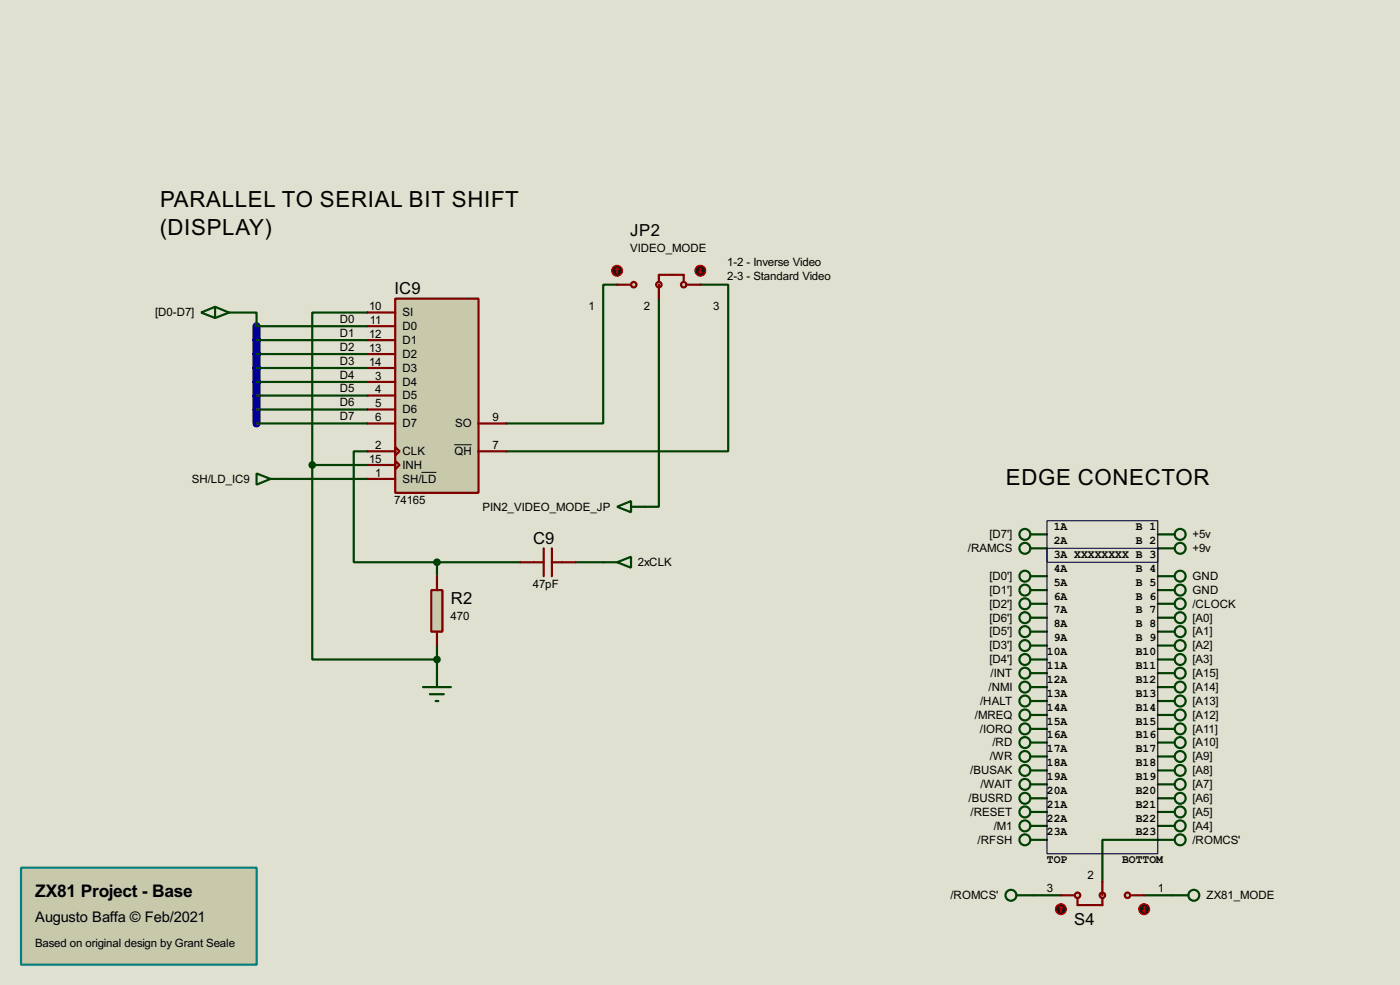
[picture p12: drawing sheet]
<svg xmlns="http://www.w3.org/2000/svg" width="256mm" height="180mm" viewBox="0 0 256 180" stroke-linecap="round" stroke-linejoin="round" font-family="sans-serif">
<path d="M0 0h256.5v180.3h-256.5z" fill="#e0e0d0"/>
<path d="M47 59.7v17.8" fill="none" stroke="#0000c0" stroke-width="1.5"/>
<g fill="none" stroke="#004000" stroke-width=".4">
<path d="M42 57.2h5v2.5h20.4M67.4 57.2h-10.2v27.9M113.1 52.1h-2.6v25.4h-17.7M120.7 54.7v38.1h-2.5M128.3 52.1h5.1v30.5h-40.6M47 77.5h20.4M47 62.3h20.4M47 64.8h20.4M47 67.4h20.4M47 69.9h20.4M47 72.4h20.4M47 75h20.4"/>
<path d="M52.1 87.7h15.3M57.2 85.1v35.6h22.9M57.2 85.1h10.2M67.4 82.6h-2.6v20.3h15.3M80.1 102.9v2.6M80.1 118.2v5M80.1 102.9h15.2M105.5 102.9h5M212.1 153.7h-10.1v7.6M189.3 163.9h5.1M209.6 163.9h5.1"/>
</g>
<path d="M72.4 54.7h15.3v35.5h-15.3z" fill="#c8c8aa" stroke="#800000" stroke-width=".4"/>
<g fill="none" stroke="#800000" stroke-width=".4">
<path d="M67.4 57.2h5M67.4 59.7h5M120.7 51.6v-1.3h4.6v1.3M67.4 62.3h5M67.4 64.8h5M67.4 67.4h5M67.4 69.9h5M67.4 72.4h5M67.4 75h5M67.4 77.5h5M87.7 77.5h5.1M67.4 82.6h5"/>
<path d="M67.4 85.1h5M67.4 87.7h5M72.4 81.8l.8 .8-.8 .8zM72.4 84.4l.8 .7-.8 .8zM87.7 82.6h5.1"/>
</g>
<path d="M77.2 86.5h2.8M83.2 81.4h3.2" fill="none" stroke="#000" stroke-width=".18"/>
<g fill="#c8c8aa" stroke="#800000" stroke-width=".4">
<circle cx="116.1" cy="52.1" r=".5"/>
<circle cx="125.2" cy="52.1" r=".5"/>
<circle cx="120.7" cy="52.1" r=".5"/>
</g>
<path d="M113.1 52.1h2.5M120.7 52.1v2.6M125.8 52.1h2.5" fill="none" stroke="#800000" stroke-width=".4"/>
<circle cx="113" cy="49.6" r="1" fill="#400000" stroke="#f00" stroke-width=".2"/>
<path d="M113.1 49.1l-.3 .2M113.1 49.1l.2 .2M113.1 49.1v1" fill="none" stroke="#f00" stroke-width=".2"/>
<circle cx="128.3" cy="49.6" r="1" fill="#400000" stroke="#f00" stroke-width=".2"/>
<path d="M128.1 49.8l.2 .3M128.3 49.1v1M128.6 49.8l-.3 .3" fill="none" stroke="#f00" stroke-width=".2"/>
<path d="M95.3 102.9h4.3M99.6 100.4v5.1M101.1 100.4v5.1M101.1 102.9h4.4" fill="none" stroke="#800000" stroke-width=".4"/>
<path d="M79 108h2.1v7.6h-2.1z" fill="#c8c8aa" stroke="#800000" stroke-width=".4"/>
<path d="M80.1 105.5v2.5M80.1 115.6v2.6" fill="none" stroke="#800000" stroke-width=".4"/>
<path d="M36.9 57.2l2.5-1v2zM39.4 56.2l2.6 1-2.6 1M110.5 102.9h2.6M113.1 102.9l2.5-1v2zM77.5 125.8h5.1M78.8 127.1h2.5M79.8 128.3h.5M80.1 123.2v2.6" fill="none" stroke="#004000" stroke-width=".4"/>
<g fill="#004000" stroke="#004000" stroke-width=".4">
<circle cx="80" cy="120.7" r=".5"/>
<circle cx="80" cy="102.9" r=".5"/>
<circle cx="57.2" cy="85.1" r=".5"/>
</g>
<path d="M3.9 158.8h43.1v17.8h-43.1z" fill-rule="evenodd" fill="#c8c8aa" stroke="#008080" stroke-width=".4"/>
<g fill="none" stroke="#004000" stroke-width=".4">
<path d="M188.8 97.8h3M212.1 97.8h3.1M188.8 110.5h3M188.8 108h3M188.8 105.5h3M188.8 100.4h3M188.8 113.1h3M188.8 118.2h3M188.8 115.6h3M212.1 110.5h3.1M212.1 108h3.1M212.1 105.5h3.1"/>
<path d="M212.1 100.4h3.1M212.1 113.1h3.1M212.1 118.2h3.1M212.1 115.6h3.1M188.8 123.2h3M188.8 120.7h3M188.8 125.8h3M188.8 135.9h3M188.8 133.4h3M188.8 130.9h3M188.8 128.3h3M188.8 138.5h3"/>
<path d="M212.1 123.2h3.1M212.1 120.7h3.1M212.1 125.8h3.1M212.1 135.9h3.1M212.1 133.4h3.1M212.1 130.9h3.1M212.1 128.3h3.1M212.1 138.5h3.1M188.8 148.6h3M188.8 146.1h3M188.8 143.6h3M188.8 141h3"/>
<path d="M188.8 151.2h3M188.8 153.7h3M212.1 148.6h3.1M212.1 146.1h3.1M212.1 143.6h3.1M212.1 141h3.1M212.1 151.2h3.1M212.1 153.7h3.1"/>
<circle cx="187.7" cy="97.8" r="1"/>
<circle cx="216.2" cy="97.8" r="1"/>
<circle cx="187.7" cy="108" r="1"/>
<circle cx="187.7" cy="105.5" r="1"/>
<circle cx="187.7" cy="115.6" r="1"/>
<circle cx="187.7" cy="110.5" r="1"/>
<circle cx="187.7" cy="118.2" r="1"/>
<circle cx="187.7" cy="113.1" r="1"/>
<circle cx="187.7" cy="100.4" r="1"/>
<circle cx="216.2" cy="113.1" r="1"/>
<circle cx="216.2" cy="108" r="1"/>
<circle cx="216.2" cy="118.2" r="1"/>
<circle cx="216.2" cy="105.5" r="1"/>
<circle cx="216.2" cy="100.4" r="1"/>
<circle cx="216.2" cy="110.5" r="1"/>
<circle cx="216.2" cy="115.6" r="1"/>
<circle cx="187.7" cy="123.2" r="1"/>
<circle cx="187.7" cy="128.3" r="1"/>
<circle cx="187.7" cy="120.7" r="1"/>
<circle cx="187.7" cy="133.4" r="1"/>
<circle cx="187.7" cy="135.9" r="1"/>
<circle cx="187.7" cy="138.5" r="1"/>
<circle cx="187.7" cy="125.8" r="1"/>
<circle cx="187.7" cy="130.9" r="1"/>
<circle cx="216.2" cy="125.8" r="1"/>
<circle cx="216.2" cy="123.2" r="1"/>
<circle cx="216.2" cy="138.5" r="1"/>
<circle cx="216.2" cy="128.3" r="1"/>
<circle cx="216.2" cy="130.9" r="1"/>
<circle cx="216.2" cy="135.9" r="1"/>
<circle cx="216.2" cy="133.4" r="1"/>
<circle cx="216.2" cy="120.7" r="1"/>
<circle cx="187.7" cy="148.6" r="1"/>
<circle cx="187.7" cy="143.6" r="1"/>
<circle cx="187.7" cy="146.1" r="1"/>
<circle cx="187.7" cy="141" r="1"/>
<circle cx="187.7" cy="151.2" r="1"/>
<circle cx="187.7" cy="153.7" r="1"/>
<circle cx="216.2" cy="153.7" r="1"/>
<circle cx="216.2" cy="146.1" r="1"/>
<circle cx="216.2" cy="148.6" r="1"/>
<circle cx="216.2" cy="143.6" r="1"/>
<circle cx="216.2" cy="151.2" r="1"/>
<circle cx="216.2" cy="141" r="1"/>
</g>
<path d="M197.4 164.4v1.3h4.6v-1.3" fill="none" stroke="#800000" stroke-width=".4"/>
<g fill="#c8c8aa" stroke="#800000" stroke-width=".4">
<circle cx="206.5" cy="163.9" r=".5"/>
<circle cx="197.4" cy="163.9" r=".5"/>
<circle cx="201.9" cy="163.9" r=".5"/>
</g>
<path d="M194.4 163.9h2.5M202 161.3v2.6M207.1 163.9h2.5" fill="none" stroke="#800000" stroke-width=".4"/>
<circle cx="209.6" cy="166.4" r="1" fill="#400000" stroke="#f00" stroke-width=".2"/>
<path d="M209.4 166.7l.2 .2M209.6 165.9v1M209.9 166.7l-.3 .2" fill="none" stroke="#f00" stroke-width=".2"/>
<circle cx="194.3" cy="166.4" r="1" fill="#400000" stroke="#f00" stroke-width=".2"/>
<path d="M194.4 165.9l.2 .3M194.4 165.9l-.3 .3M194.4 165.9v1" fill="none" stroke="#f00" stroke-width=".2"/>
<g fill="none" stroke="#004000" stroke-width=".4">
<path d="M47 86.7l2.6 1-2.6 1zM49.6 87.7h2.5M113.1 92.8l2.5-1.1v2.1zM115.6 92.8h2.6M186.2 163.9h3.1M214.7 163.9h3"/>
<circle cx="185.2" cy="163.9" r="1"/>
<circle cx="218.7" cy="163.9" r="1"/>
</g>
<path d="M191.8 95.3h20.3v61h-20.3zM191.8 100.4h20.3v2.5h-20.3z" fill="none" stroke="#000040" stroke-width=".2"/>
<g font-size="4.6">
<text x="29.3" y="37.9">PARALLEL TO SERIAL BIT SHIFT</text>
<text x="29.3" y="43">(DISPLAY)</text>
<text x="184.3" y="88.8">EDGE CONECTOR</text>
</g>
<text font-size="3.6" x="6.5" y="164.2">ZX81 Project - Base</text>
<g font-size="3.4">
<text x="115.5" y="43.2">JP2</text>
<text x="72.3" y="53.9">IC9</text>
<text x="97.7" y="99.6">C9</text>
<text x="82.6" y="110.6">R2</text>
<text x="196.8" y="169.4">S4</text>
</g>
<text font-size="3" x="6.4" y="168.8">Augusto Baffa © Feb/2021</text>
<g font-size="2.4">
<text x="115.4" y="46.2">VIDEO_MODE</text>
<text x="133.2" y="48.7">1-2 - Inverse Video</text>
<text x="133.2" y="51.3">2-3 - Standard Video</text>
<text x="28.4" y="57.9">[D0-D7]</text>
<text x="62.3" y="59.1">D0</text>
<text x="67.6" y="56.8">10</text>
<text x="67.8" y="59.3">11</text>
<text x="73.7" y="57.9">SI</text>
<text x="107.8" y="56.8">1</text>
<text x="118" y="56.8">2</text>
<text x="130.7" y="56.8">3</text>
<text x="62.3" y="61.7">D1</text>
<text x="62.3" y="64.2">D2</text>
<text x="67.6" y="61.9">12</text>
<text x="67.6" y="64.4">13</text>
<text x="73.7" y="60.4">D0</text>
<text x="73.7" y="63">D1</text>
<text x="73.7" y="65.5">D2</text>
<text x="62.3" y="66.7">D3</text>
<text x="62.3" y="69.3">D4</text>
<text x="62.3" y="71.8">D5</text>
<text x="67.6" y="67">14</text>
<text x="68.8" y="69.5">3</text>
<text x="68.8" y="72">4</text>
<text x="73.7" y="68.1">D3</text>
<text x="73.7" y="70.6">D4</text>
<text x="62.3" y="76.9">D7</text>
<text x="62.3" y="74.4">D6</text>
<text x="68.8" y="74.6">5</text>
<text x="68.8" y="77.1">6</text>
<text x="73.7" y="73.1">D5</text>
<text x="73.7" y="75.7">D6</text>
<text x="90.2" y="77.1">9</text>
<text x="68.8" y="82.2">2</text>
<text x="73.7" y="78.2">D7</text>
<text x="73.7" y="83.3">CLK</text>
<text x="83.2" y="83.3">QH</text>
<text x="83.4" y="78.2">SO</text>
<text x="90.2" y="82.2">7</text>
<text x="35.1" y="88.4">SH/LD_IC9</text>
<text x="67.6" y="84.7">15</text>
<text x="68.8" y="87.3">1</text>
<text x="73.7" y="85.8">INH</text>
<text x="73.7" y="88.4">SH/LD</text>
<text x="72.2" y="92.3">74165</text>
<text x="88.4" y="93.5">PIN2_VIDEO_MODE_JP</text>
<text x="177.3" y="101.1">/RAMCS</text>
<text x="181.3" y="98.5">[D7']</text>
<text x="193.1" y="97.1">1A</text>
<text x="193.1" y="99.6">2A</text>
<text x="208.1" y="97.1">B 1</text>
<text x="208.1" y="99.6">B 2</text>
<text x="218.5" y="98.5">+5v</text>
<text x="218.5" y="101.1">+9v</text>
<text x="97.6" y="107.6">47pF</text>
<text x="116.9" y="103.6">2xCLK</text>
<text x="181.3" y="106.2">[D0']</text>
<text x="193.1" y="102.1">3A XXXXXXXX B 3</text>
<text x="193.1" y="104.7">4A</text>
<text x="193.1" y="107.2">5A</text>
<text x="208.1" y="104.7">B 4</text>
<text x="208.1" y="107.2">B 5</text>
<text x="218.5" y="106.2">GND</text>
<text x="82.6" y="113.5">470</text>
<text x="181.3" y="108.7">[D1']</text>
<text x="181.3" y="111.2">[D2']</text>
<text x="181.3" y="113.8">[D6']</text>
<text x="193.1" y="109.8">6A</text>
<text x="193.1" y="112.3">7A</text>
<text x="208.1" y="109.8">B 6</text>
<text x="208.1" y="112.3">B 7</text>
<text x="218.5" y="111.2">/CLOCK</text>
<text x="218.5" y="113.8">[A0]</text>
<text x="218.5" y="108.7">GND</text>
<text x="181.3" y="116.3">[D5']</text>
<text x="181.3" y="118.9">[D3']</text>
<text x="191.8" y="119.9">10A</text>
<text x="193.1" y="114.8">8A</text>
<text x="193.1" y="117.4">9A</text>
<text x="208.1" y="114.8">B 8</text>
<text x="208.1" y="117.4">B 9</text>
<text x="208.1" y="119.9">B10</text>
<text x="218.5" y="118.9">[A2]</text>
<text x="218.5" y="116.3">[A1]</text>
<text x="181.3" y="121.4">[D4']</text>
<text x="181.5" y="123.9">/INT</text>
<text x="191.8" y="122.5">11A</text>
<text x="191.8" y="125">12A</text>
<text x="208.1" y="122.5">B11</text>
<text x="208.1" y="125">B12</text>
<text x="218.5" y="123.9">[A15]</text>
<text x="218.5" y="121.4">[A3]</text>
<text x="178.6" y="131.6">/MREQ</text>
<text x="179.6" y="129">/HALT</text>
<text x="181.1" y="126.5">/NMI</text>
<text x="191.8" y="127.5">13A</text>
<text x="191.8" y="130.1">14A</text>
<text x="208.1" y="127.5">B13</text>
<text x="208.1" y="130.1">B14</text>
<text x="218.5" y="126.5">[A14]</text>
<text x="218.5" y="131.6">[A12]</text>
<text x="218.5" y="129">[A13]</text>
<text x="179.5" y="134.1">/IORQ</text>
<text x="181.8" y="136.6">/RD</text>
<text x="191.8" y="132.6">15A</text>
<text x="191.8" y="135.2">16A</text>
<text x="191.8" y="137.7">17A</text>
<text x="208.1" y="132.6">B15</text>
<text x="208.1" y="135.2">B16</text>
<text x="208.1" y="137.7">B17</text>
<text x="218.5" y="136.6">[A10]</text>
<text x="218.5" y="134.1">[A11]</text>
<text x="177.8" y="141.7">/BUSAK</text>
<text x="181.3" y="139.2">/WR</text>
<text x="191.8" y="140.2">18A</text>
<text x="191.8" y="142.8">19A</text>
<text x="208.1" y="140.2">B18</text>
<text x="208.1" y="142.8">B19</text>
<text x="218.5" y="139.2">[A9]</text>
<text x="218.5" y="141.7">[A8]</text>
<text x="177.5" y="146.8">/BUSRD</text>
<text x="177.8" y="149.3">/RESET</text>
<text x="179.6" y="144.3">/WAIT</text>
<text x="191.8" y="145.3">20A</text>
<text x="191.8" y="147.9">21A</text>
<text x="208.1" y="145.3">B20</text>
<text x="208.1" y="147.9">B21</text>
<text x="218.5" y="149.3">[A5]</text>
<text x="218.5" y="146.8">[A6]</text>
<text x="218.5" y="144.3">[A7]</text>
<text x="179.1" y="154.4">/RFSH</text>
<text x="182" y="151.9">/M1</text>
<text x="191.8" y="150.4">22A</text>
<text x="191.8" y="152.9">23A</text>
<text x="208.1" y="150.4">B22</text>
<text x="208.1" y="152.9">B23</text>
<text x="218.5" y="151.9">[A4]</text>
<text x="218.5" y="154.4">/ROMCS'</text>
<text x="191.8" y="158">TOP</text>
<text x="199.2" y="160.9">2</text>
<text x="205.6" y="158">BOTTOM</text>
<text x="174.1" y="164.6">/ROMCS'</text>
<text x="191.8" y="163.3">3</text>
<text x="212.1" y="163.3">1</text>
<text x="221" y="164.6">ZX81_MODE</text>
<text x="6.4" y="173.4">Based on original design by Grant Seale</text>
</g>
</svg>
